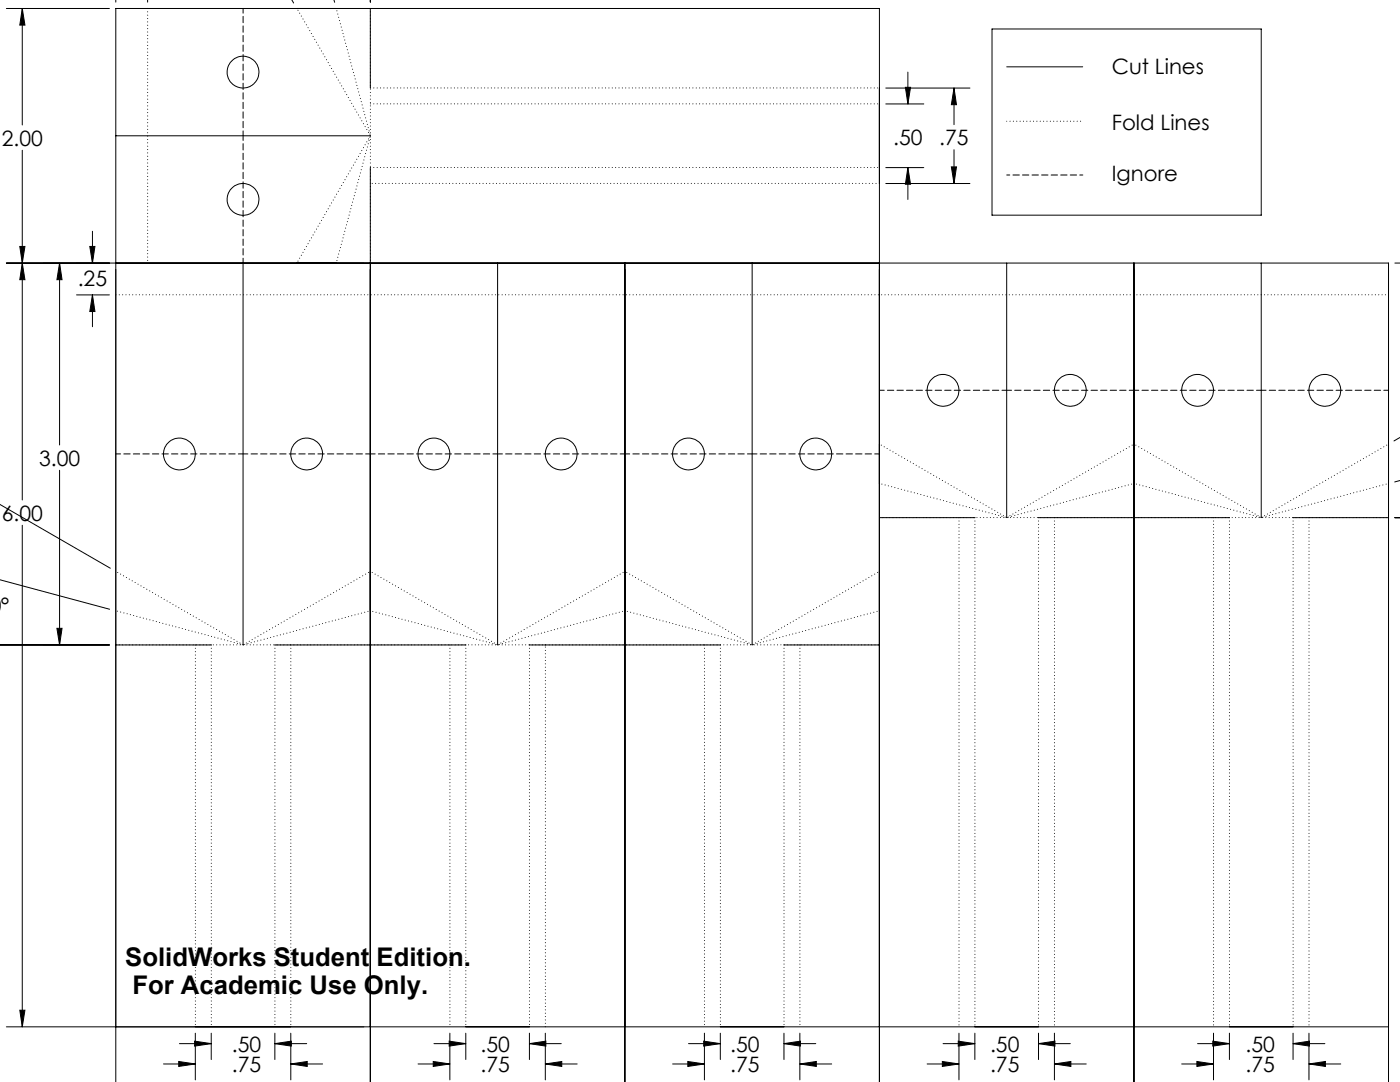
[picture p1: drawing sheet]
<svg xmlns="http://www.w3.org/2000/svg" width="279mm" height="216mm" viewBox="0 0 279 216" stroke-linecap="round" stroke-linejoin="round" font-family="sans-serif">
<g fill="none" stroke="#000" stroke-width=".2">
<path d="M23.1 0v.4M29.5 0v.4M58.2 -.1l.4 .7M66.6 -.1l.2 .6M73.9 0v.4M1.3 1.7h20.5M4.4 1.7l.6 3.3h-1zM4.4 1.7v23.2M73.9 1.7v15.9M176.8 17.6h16.8M180.7 17.4h1l-.5 3.3zM181.2 14.4v6.3"/>
<path d="M190.4 17.6l.5 3.3h-1zM190.4 17.6v7.3M198 5.8h53.7v37.1h-53.7zM200.9 13.3h15.2M4.4 30v69.8M23.1 27.1h50.8M73.9 33.4v182.5M176.8 20.7h7.6M176.8 33.4h7.6M176.8 36.6h16.8M181.2 33.4l.5 3.4h-1zM181.2 33.4v6.4"/>
<path d="M189.9 33.3h1l-.5 3.3zM190.4 29.9v6.7M1.3 52.5h275.8v163.4M4 49.2h1l-.6 3.3zM4.4 52.5l.6 3.3h-1zM11.9 52.5v36.3M11.9 52.5l.5 3.3h-1zM15.3 58.8h6.5M17.9 49.2h1l-.4 3.3zM18.5 58.8l.4 3.4h-1zM18.5 46.1v6.4M18.5 58.8v6.4"/>
<path d="M48.5 52.5v76.2M99.3 52.5v76.2M124.7 52.5v163.4M150.1 52.5v76.2M200.9 52.5v50.8M226.3 52.5v163.4M251.7 52.5v50.8M278.4 52.5h1M11.9 93.8v34.9M279.4 95.9l-1.1 .3M279.4 87.3l-1.2 .7M-.1 100.6l22.1 12.8"/>
<path d="M-.1 115.7l22 5.9M4.4 104.8v100.1M175.5 103.3h19.1M207.3 103.3h38.1M258.1 103.3h19M278.4 103.3h1M-.1 128.7h21.9M11.4 125.4h1l-.5 3.3zM23.1 128.7h19.1M54.9 128.7h38.1M105.7 128.7h38.1M156.5 128.7h19"/>
<path d="M1.3 204.9h275.8M4 201.6h1l-.6 3.3zM23.1 215.9v-214.2h152.4v214.2M32.6 212.3h6.4M35.7 211.8l3.3 .5-3.3 .5zM35.8 208.2h6.4M38.8 207.8l3.4 .4-3.4 .5zM39 206.2v9.3M42.2 206.2v5.2M54.9 208.2l3.2-.4v.9zM54.9 206.2v5.2M54.9 208.2h6.3"/>
<path d="M58 212.3l3.3-.5v1zM58 206.2v9.3M58 212.3h6.4M83.4 212.3h6.4M86.5 211.8l3.3 .5-3.3 .5zM86.6 208.2h6.4M89.6 207.8l3.4 .4-3.4 .5zM89.8 206.2v9.3M93 206.2v5.2M105.7 208.2l3.2-.4v.9zM105.7 208.2h6.3M105.7 206.2v5.2"/>
<path d="M108.8 212.3l3.3-.5v1zM108.8 212.3h6.4M108.8 206.2v9.3M134.2 212.3h6.4M137.3 211.8l3.3 .5-3.3 .5zM137.4 208.2h6.4M140.4 207.8l3.4 .4-3.4 .5zM140.6 206.2v9.3M143.8 206.2v5.2M156.5 208.2l3.2-.4v.9zM156.5 208.2h6.3M156.5 206.2v5.2"/>
<path d="M159.6 212.3l3.3-.5v1zM159.6 212.3h6.4M159.6 206.2v9.3M185 212.3h6.4M188.1 211.8l3.3 .5-3.3 .5zM188.2 208.2h6.4M191.2 207.8l3.4 .4-3.4 .5zM191.4 206.2v9.3M194.6 206.2v5.2M207.3 208.2l3.2-.4v.9zM207.3 208.2h6.3M207.3 206.2v5.2"/>
<path d="M210.4 212.3l3.3-.5v1zM210.4 212.3h6.4M210.4 206.2v9.3M235.8 212.3h6.4M238.9 211.8l3.3 .5-3.3 .5zM239 208.2h6.4M242 207.8l3.4 .4-3.4 .5zM242.2 206.2v9.3M245.4 206.2v5.2M258.1 208.2l3.2-.4v.9zM258.1 208.2h6.3M258.1 206.2v5.2"/>
<path d="M261.2 212.3l3.3-.5v1zM261.2 212.3h6.4M261.2 206.2v9.3"/>
<circle cx="48.5" cy="14.4" r="3.2"/>
<circle cx="48.5" cy="39.8" r="3.2"/>
<circle cx="188.2" cy="77.9" r="3.2"/>
<circle cx="213.6" cy="77.9" r="3.2"/>
<circle cx="239" cy="77.9" r="3.2"/>
<circle cx="264.4" cy="77.9" r="3.2"/>
<circle cx="35.8" cy="90.6" r="3.2"/>
<circle cx="61.2" cy="90.6" r="3.2"/>
<circle cx="86.6" cy="90.6" r="3.2"/>
<circle cx="112" cy="90.6" r="3.2"/>
<circle cx="137.4" cy="90.6" r="3.2"/>
<circle cx="162.8" cy="90.6" r="3.2"/>
</g>
<g fill="none" stroke="#000" stroke-width=".2" stroke-dasharray="0 .6">
<path d="M29.5 1.7v50.8M73.9 1.7v50.8M73.9 17.5h101.6M73.9 20.7h101.6M73.9 33.4h101.6M175.5 36.6h-101.6M200.9 24.2h15.2M23.1 58.8h254M175.5 103.3h101.6M191.4 103.3v101.6M194.6 103.3v101.6M207.3 103.3v101.6"/>
<path d="M210.4 103.3v101.6M242.2 103.3v101.6M245.4 103.3v101.6M258.1 103.3v101.6M261.2 103.3v101.6M23.1 128.7h152.4M39 128.7v76.2M42.2 128.7v76.2M54.9 128.7v76.2M58 128.7v76.2M89.8 128.7v76.2M93 128.7v76.2"/>
<path d="M105.7 128.7v76.2M140.6 128.7v76.2M143.8 128.7v76.2M156.5 128.7v76.2M159.6 128.7v76.2M108.8 204.9v-76.2"/>
</g>
<path d="M67.1 1.7l6.8 25.4M67.1 52.5l6.8-25.4M175.5 96.5l25.4 6.8M226.3 96.5l25.4 6.8M226.3 96.5l-25.4 6.8M277.1 96.5l-25.4 6.8M48.5 128.7l-25.4-6.8M73.9 121.9l-25.4 6.8M73.9 121.9l25.4 6.8M124.7 121.9l-25.4 6.8M124.7 121.9l25.4 6.8M175.5 121.9l-25.4 6.8" fill="none" stroke="#000" stroke-width=".2" stroke-dasharray="0 .6" stroke-dashoffset=".2"/>
<path d="M73.9 27.1l-14.6-25.4M73.9 27.1l-14.6 25.4M200.9 103.3l25.4-14.7M200.9 103.3l-25.4-14.7M251.7 103.3l25.4-14.7M251.7 103.3l-25.4-14.7M48.5 128.7l-25.4-14.7M48.5 128.7l25.4-14.7M99.3 128.7l-25.4-14.7M99.3 128.7l25.4-14.7M150.1 128.7l-25.4-14.7M150.1 128.7l25.4-14.7" fill="none" stroke="#000" stroke-width=".2" stroke-dasharray="0 .6" stroke-dashoffset="-.1"/>
<path d="M48.5 27.1v25.4M48.5 27.1v-25.4M200.9 77.9h-25.4M200.9 77.9h25.4M251.7 77.9h-25.4M251.7 77.9h25.4M48.5 90.6h-25.4M48.5 90.6h25.4M99.3 90.6h-25.4M99.3 90.6h25.4M150.1 90.6h-25.4M150.1 90.6h25.4" fill="none" stroke="#000" stroke-width=".2" stroke-dasharray="1.3 .6" stroke-dashoffset=".3"/>
<path d="M200.9 34.9h15.2" fill="none" stroke="#000" stroke-width=".2" stroke-dasharray="1.3 .6" stroke-dashoffset=".7"/>
<g fill="#000">
<path d="M279.4 52.5v3.3zM279.4 100v3.3zM11.4 125.4h1l-.5 3.3zM11.9 52.5l.5 3.3h-1z"/>
<path d="M23.1 215.9h3.3zM70.6 215.9h3.3zM4.4 52.5l.6 3.3h-1zM4 201.6h1l-.6 3.3zM73.9 215.9h3.3zM121.4 215.9h3.3zM124.7 215.9h3.3zM172.2 215.9h3.3zM175.5 215.9h3.3zM223 215.9h3.3zM226.3 215.9h3.3zM273.8 215.9h3.3zM4 49.2h1l-.6 3.3zM4.4 1.7l.6 3.3h-1z"/>
<path d="M54.9 208.2l3.2-.4v.9zM38.8 207.8l3.4 .4-3.4 .5zM58 212.3l3.3-.5v1zM35.7 211.8l3.3 .5-3.3 .5zM86.5 211.8l3.3 .5-3.3 .5zM108.8 212.3l3.3-.5v1zM89.6 207.8l3.4 .4-3.4 .5zM105.7 208.2l3.2-.4v.9zM140.4 207.8l3.4 .4-3.4 .5zM156.5 208.2l3.2-.4v.9zM137.3 211.8l3.3 .5-3.3 .5zM159.6 212.3l3.3-.5v1zM188.1 211.8l3.3 .5-3.3 .5zM210.4 212.3l3.3-.5v1zM191.2 207.8l3.4 .4-3.4 .5zM207.3 208.2l3.2-.4v.9zM238.9 211.8l3.3 .5-3.3 .5zM261.2 212.3l3.3-.5v1zM242 207.8l3.4 .4-3.4 .5zM258.1 208.2l3.2-.4v.9zM180.7 17.4h1l-.5 3.3zM181.2 33.4l.5 3.4h-1zM190.4 17.6l.5 3.3h-1zM189.9 33.3h1l-.5 3.3zM-.1 95.4v3.2zM-.1 125.4v3.3zM-.1 114.9v3.3zM-.1 125.4v3.3zM279.4 103.3v3.3zM279.4 89.8v3.3zM279.4 100v3.3zM279.4 78.6v3.1zM73.9 -.1h3.3zM52.2 -.1h3.1zM73.9 -.1h3.3zM59.2 -.1h3.2zM17.9 49.2h1l-.4 3.3zM18.5 58.8l.4 3.4h-1zM29.5 -.1h3.2zM19.8 -.1h3.3z"/>
</g>
<g font-size="5.1">
<text x="25" y="192.8">SolidWorks Student Edition.</text>
<text x="26.4" y="198.4">For Academic Use Only.</text>
</g>
<g font-size="4.2">
<text x="221.9" y="14.8">Cut Lines</text>
<text x=".4" y="29.1">2.00</text>
<text x="178.3" y="29">.50</text>
<text x="187.5" y="29">.75</text>
<text x="221.9" y="25.8">Fold Lines</text>
<text x="221.9" y="36.1">Ignore</text>
<text x="15.5" y="57.1">.25</text>
<text x="7.8" y="92.9">3.00</text>
<text x=".4" y="103.9">6.00</text>
<text x=".2" y="122.2">°</text>
<text x="46.3" y="209.8">.50</text>
<text x="95.9" y="209.8">.50</text>
<text x="145.7" y="209.8">.50</text>
<text x="197.6" y="209.8">.50</text>
<text x="248.6" y="209.8">.50</text>
<text x="46.3" y="213.9">.75</text>
<text x="95.9" y="213.9">.75</text>
<text x="145.7" y="213.9">.75</text>
<text x="197.6" y="213.9">.75</text>
<text x="248.6" y="213.9">.75</text>
</g>
</svg>
